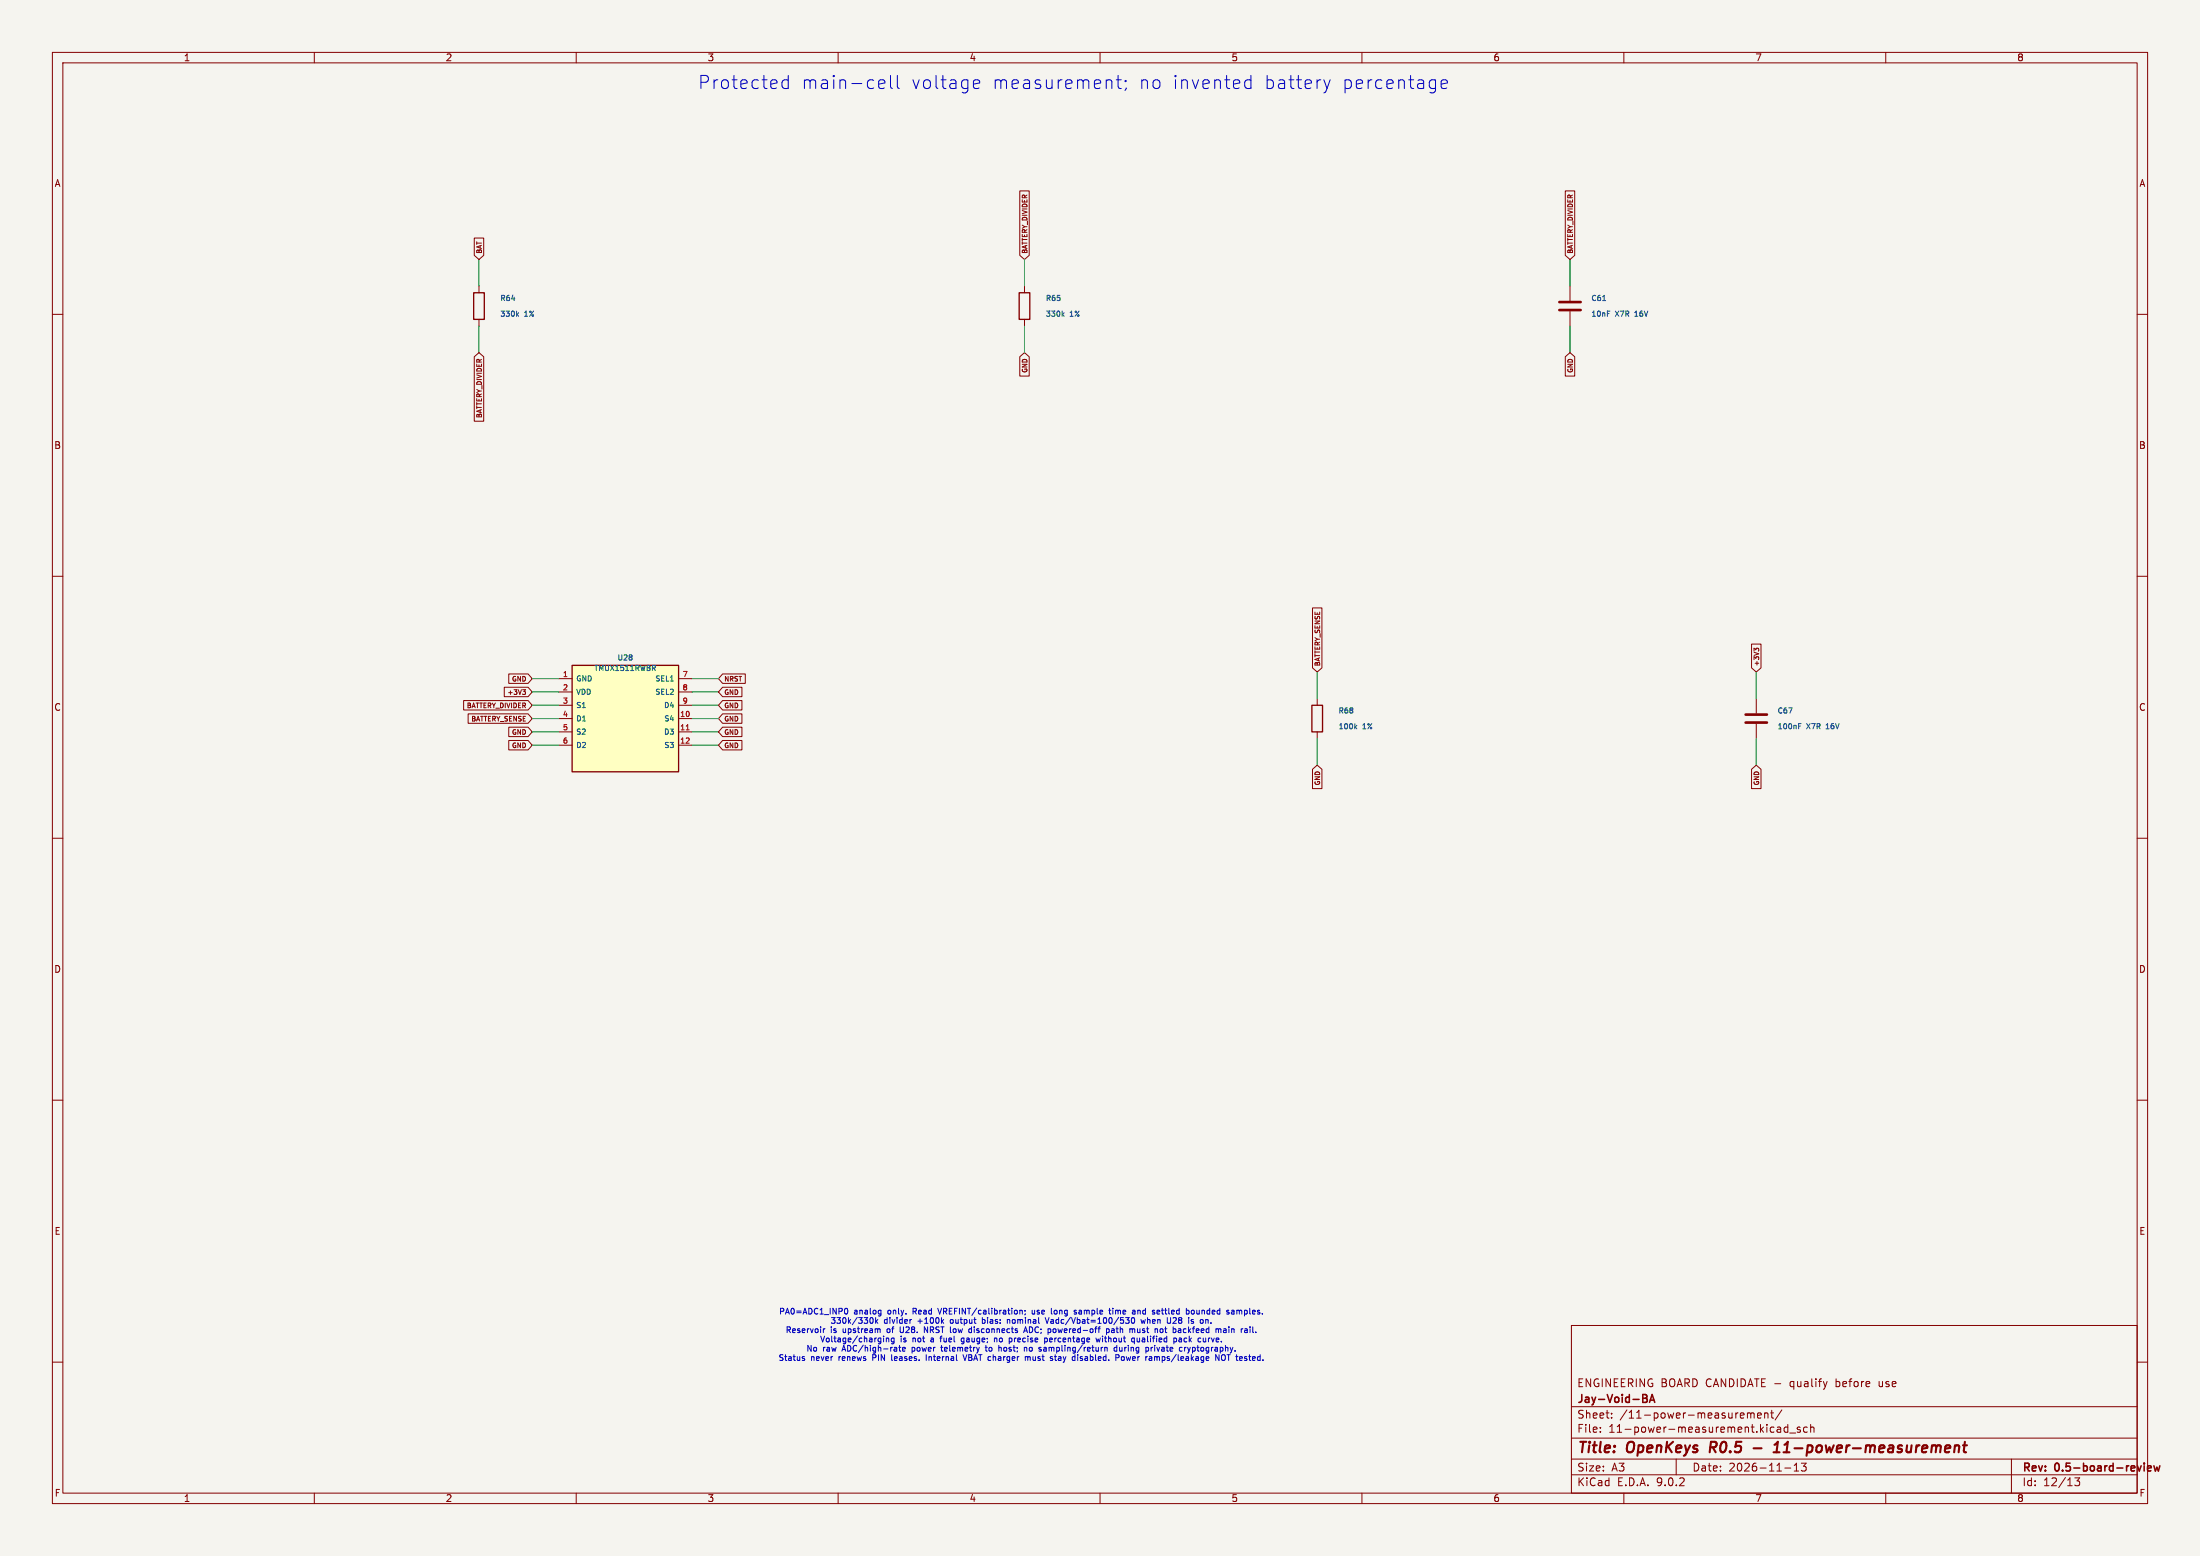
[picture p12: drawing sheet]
(kicad_sch
 (version 20250114)
 (generator "eeschema")
 (paper "A3")
 (title_block
  (title "OpenKeys R0.5 - 11-power-measurement")
  (date "2026-11-13")
  (rev "0.5-board-review")
  (company "Jay-Void-BA")
  (comment 1 "ENGINEERING BOARD CANDIDATE - qualify before use"))
 (lib_symbols
  (symbol "OpenKeys:R"
   (pin_numbers (hide yes))
   (pin_names
    (offset 0)) (exclude_from_sim no) (in_bom yes) (on_board yes)
   (property "Reference" "R" (at 2.032 0 90) (effects (font (size 1.27 1.27))))
   (property "Value" "R" (at 0 0 90) (effects (font (size 1.27 1.27))))
   (property "Footprint" "" (at -1.778 0 90) (effects (font (size 1.27 1.27)) (hide yes)))
   (property "Datasheet" "~" (at 0 0 0) (effects (font (size 1.27 1.27)) (hide yes)))
   (property "Description" "Resistor" (at 0 0 0) (effects (font (size 1.27 1.27)) (hide yes)))
   (symbol "R_0_1"
    (rectangle (start -1.016 -2.54) (end 1.016 2.54) (stroke (width 0.254) (type default)) (fill (type none))))
   (symbol "R_1_1"
    (pin passive line (at 0 3.81 270) (length 1.27) (name "~" (effects (font (size 1.27 1.27)))) (number "1" (effects (font (size 1.27 1.27)))))
    (pin passive line (at 0 -3.81 90) (length 1.27) (name "~" (effects (font (size 1.27 1.27)))) (number "2" (effects (font (size 1.27 1.27))))))
   (embedded_fonts no))
  (symbol "OpenKeys:C"
   (pin_numbers (hide yes))
   (pin_names
    (offset 0.254)) (exclude_from_sim no) (in_bom yes) (on_board yes)
   (property "Reference" "C" (at 0.635 2.54 0) (effects (font (size 1.27 1.27)) (justify left)))
   (property "Value" "C" (at 0.635 -2.54 0) (effects (font (size 1.27 1.27)) (justify left)))
   (property "Footprint" "" (at 0.9652 -3.81 0) (effects (font (size 1.27 1.27)) (hide yes)))
   (property "Datasheet" "~" (at 0 0 0) (effects (font (size 1.27 1.27)) (hide yes)))
   (property "Description" "Unpolarized capacitor" (at 0 0 0) (effects (font (size 1.27 1.27)) (hide yes)))
   (symbol "C_0_1"
    (polyline (pts (xy -2.032 0.762) (xy 2.032 0.762)) (stroke (width 0.508) (type default)) (fill (type none)))
    (polyline (pts (xy -2.032 -0.762) (xy 2.032 -0.762)) (stroke (width 0.508) (type default)) (fill (type none))))
   (symbol "C_1_1"
    (pin passive line (at 0 3.81 270) (length 2.794) (name "~" (effects (font (size 1.27 1.27)))) (number "1" (effects (font (size 1.27 1.27)))))
    (pin passive line (at 0 -3.81 90) (length 2.794) (name "~" (effects (font (size 1.27 1.27)))) (number "2" (effects (font (size 1.27 1.27))))))
   (embedded_fonts no))
  (symbol "OpenKeys:TMUX1511_RWB"
   (pin_names
    (offset 0.7)) (in_bom yes) (on_board yes)
   (property "Reference" "U" (at 0 13.16 0) (effects (font (size 1.0 1.0))))
   (property "Value" "TMUX1511_RWB" (at 0 11.16 0) (effects (font (size 1.0 1.0))))
   (symbol "TMUX1511_RWB_0_1"
    (rectangle (start -10.16 10.16) (end 10.16 -10.16) (stroke (width 0.254) (type default)) (fill (type background))))
   (symbol "TMUX1511_RWB_1_1"
    (pin power_in line (at -12.7 7.62 0) (length 2.54) (name "GND" (effects (font (size 1.0 1.0)))) (number "1" (effects (font (size 1.0 1.0)))))
    (pin power_in line (at -12.7 5.08 0) (length 2.54) (name "VDD" (effects (font (size 1.0 1.0)))) (number "2" (effects (font (size 1.0 1.0)))))
    (pin passive line (at -12.7 2.54 0) (length 2.54) (name "S1" (effects (font (size 1.0 1.0)))) (number "3" (effects (font (size 1.0 1.0)))))
    (pin passive line (at -12.7 0.0 0) (length 2.54) (name "D1" (effects (font (size 1.0 1.0)))) (number "4" (effects (font (size 1.0 1.0)))))
    (pin passive line (at -12.7 -2.54 0) (length 2.54) (name "S2" (effects (font (size 1.0 1.0)))) (number "5" (effects (font (size 1.0 1.0)))))
    (pin passive line (at -12.7 -5.08 0) (length 2.54) (name "D2" (effects (font (size 1.0 1.0)))) (number "6" (effects (font (size 1.0 1.0)))))
    (pin input line (at 12.7 7.62 180) (length 2.54) (name "SEL1" (effects (font (size 1.0 1.0)))) (number "7" (effects (font (size 1.0 1.0)))))
    (pin input line (at 12.7 5.08 180) (length 2.54) (name "SEL2" (effects (font (size 1.0 1.0)))) (number "8" (effects (font (size 1.0 1.0)))))
    (pin passive line (at 12.7 2.54 180) (length 2.54) (name "D4" (effects (font (size 1.0 1.0)))) (number "9" (effects (font (size 1.0 1.0)))))
    (pin passive line (at 12.7 0.0 180) (length 2.54) (name "S4" (effects (font (size 1.0 1.0)))) (number "10" (effects (font (size 1.0 1.0)))))
    (pin passive line (at 12.7 -2.54 180) (length 2.54) (name "D3" (effects (font (size 1.0 1.0)))) (number "11" (effects (font (size 1.0 1.0)))))
    (pin passive line (at 12.7 -5.08 180) (length 2.54) (name "S3" (effects (font (size 1.0 1.0)))) (number "12" (effects (font (size 1.0 1.0))))))))
 (text "Protected main-cell voltage measurement; no invented battery percentage" (at 205 16 0) (effects (font (size 2.5 2.5))))
 (wire (pts (xy 91.44 54.61) (xy 91.44 49.53)) (stroke (width 0) (type default)))
 (global_label "BAT"
  (shape input) (at 91.44 49.53 90) (effects (font (size 0.9 0.9)) (justify left))
  (property "Intersheetrefs" "${INTERSHEET_REFS}" (at 91.44 49.53 90) (effects (font (size 0.8 0.8)) (hide yes))))
 (wire (pts (xy 91.44 62.23) (xy 91.44 67.31)) (stroke (width 0) (type default)))
 (global_label "BATTERY_DIVIDER"
  (shape input) (at 91.44 67.31 270) (effects (font (size 0.9 0.9)) (justify right))
  (property "Intersheetrefs" "${INTERSHEET_REFS}" (at 91.44 67.31 270) (effects (font (size 0.8 0.8)) (hide yes))))
 (symbol
  (lib_id "OpenKeys:R") (at 91.44 58.42 0) (unit 1) (in_bom yes) (on_board yes) (dnp no)
  (property "Reference" "R64" (at 95.44 56.92 0) (effects (font (size 1 1)) (justify left)))
  (property "Value" "330k 1%" (at 95.44 59.92 0) (effects (font (size 1 1)) (justify left)))
  (property "Footprint" "Resistor_SMD:R_0603_1608Metric" (at 95.44 58.42 0) (effects (font (size 1 1)) (hide yes)))
  (property "Datasheet" "~" (at 95.44 58.42 0) (effects (font (size 1 1)) (hide yes))) (pin "1") (pin "2"))
 (wire (pts (xy 195.58 54.61) (xy 195.58 49.53)) (stroke (width 0) (type default)))
 (global_label "BATTERY_DIVIDER"
  (shape input) (at 195.58 49.53 90) (effects (font (size 0.9 0.9)) (justify left))
  (property "Intersheetrefs" "${INTERSHEET_REFS}" (at 195.58 49.53 90) (effects (font (size 0.8 0.8)) (hide yes))))
 (wire (pts (xy 195.58 62.23) (xy 195.58 67.31)) (stroke (width 0) (type default)))
 (global_label "GND"
  (shape input) (at 195.58 67.31 270) (effects (font (size 0.9 0.9)) (justify right))
  (property "Intersheetrefs" "${INTERSHEET_REFS}" (at 195.58 67.31 270) (effects (font (size 0.8 0.8)) (hide yes))))
 (symbol
  (lib_id "OpenKeys:R") (at 195.58 58.42 0) (unit 1) (in_bom yes) (on_board yes) (dnp no)
  (property "Reference" "R65" (at 199.58 56.92 0) (effects (font (size 1 1)) (justify left)))
  (property "Value" "330k 1%" (at 199.58 59.92 0) (effects (font (size 1 1)) (justify left)))
  (property "Footprint" "Resistor_SMD:R_0603_1608Metric" (at 199.58 58.42 0) (effects (font (size 1 1)) (hide yes)))
  (property "Datasheet" "~" (at 199.58 58.42 0) (effects (font (size 1 1)) (hide yes))) (pin "1") (pin "2"))
 (wire (pts (xy 299.72 54.61) (xy 299.72 49.53)) (stroke (width 0) (type default)))
 (global_label "BATTERY_DIVIDER"
  (shape input) (at 299.72 49.53 90) (effects (font (size 0.9 0.9)) (justify left))
  (property "Intersheetrefs" "${INTERSHEET_REFS}" (at 299.72 49.53 90) (effects (font (size 0.8 0.8)) (hide yes))))
 (wire (pts (xy 299.72 62.23) (xy 299.72 67.31)) (stroke (width 0) (type default)))
 (global_label "GND"
  (shape input) (at 299.72 67.31 270) (effects (font (size 0.9 0.9)) (justify right))
  (property "Intersheetrefs" "${INTERSHEET_REFS}" (at 299.72 67.31 270) (effects (font (size 0.8 0.8)) (hide yes))))
 (symbol
  (lib_id "OpenKeys:C") (at 299.72 58.42 0) (unit 1) (in_bom yes) (on_board yes) (dnp no)
  (property "Reference" "C61" (at 303.72 56.92 0) (effects (font (size 1 1)) (justify left)))
  (property "Value" "10nF X7R 16V" (at 303.72 59.92 0) (effects (font (size 1 1)) (justify left)))
  (property "Footprint" "Capacitor_SMD:C_0603_1608Metric" (at 303.72 58.42 0) (effects (font (size 1 1)) (hide yes)))
  (property "Datasheet" "~" (at 303.72 58.42 0) (effects (font (size 1 1)) (hide yes))) (pin "1") (pin "2"))
 (wire (pts (xy 106.68 129.54) (xy 101.6 129.54)) (stroke (width 0) (type default)))
 (global_label "GND"
  (shape input) (at 101.6 129.54 180) (effects (font (size 0.9 0.9)) (justify right))
  (property "Intersheetrefs" "${INTERSHEET_REFS}" (at 101.6 129.54 180) (effects (font (size 0.8 0.8)) (hide yes))))
 (wire (pts (xy 106.68 132.08) (xy 101.6 132.08)) (stroke (width 0) (type default)))
 (global_label "+3V3"
  (shape input) (at 101.6 132.08 180) (effects (font (size 0.9 0.9)) (justify right))
  (property "Intersheetrefs" "${INTERSHEET_REFS}" (at 101.6 132.08 180) (effects (font (size 0.8 0.8)) (hide yes))))
 (wire (pts (xy 106.68 134.62) (xy 101.6 134.62)) (stroke (width 0) (type default)))
 (global_label "BATTERY_DIVIDER"
  (shape input) (at 101.6 134.62 180) (effects (font (size 0.9 0.9)) (justify right))
  (property "Intersheetrefs" "${INTERSHEET_REFS}" (at 101.6 134.62 180) (effects (font (size 0.8 0.8)) (hide yes))))
 (wire (pts (xy 106.68 137.16) (xy 101.6 137.16)) (stroke (width 0) (type default)))
 (global_label "BATTERY_SENSE"
  (shape input) (at 101.6 137.16 180) (effects (font (size 0.9 0.9)) (justify right))
  (property "Intersheetrefs" "${INTERSHEET_REFS}" (at 101.6 137.16 180) (effects (font (size 0.8 0.8)) (hide yes))))
 (wire (pts (xy 106.68 139.7) (xy 101.6 139.7)) (stroke (width 0) (type default)))
 (global_label "GND"
  (shape input) (at 101.6 139.7 180) (effects (font (size 0.9 0.9)) (justify right))
  (property "Intersheetrefs" "${INTERSHEET_REFS}" (at 101.6 139.7 180) (effects (font (size 0.8 0.8)) (hide yes))))
 (wire (pts (xy 106.68 142.24) (xy 101.6 142.24)) (stroke (width 0) (type default)))
 (global_label "GND"
  (shape input) (at 101.6 142.24 180) (effects (font (size 0.9 0.9)) (justify right))
  (property "Intersheetrefs" "${INTERSHEET_REFS}" (at 101.6 142.24 180) (effects (font (size 0.8 0.8)) (hide yes))))
 (wire (pts (xy 132.08 129.54) (xy 137.16 129.54)) (stroke (width 0) (type default)))
 (global_label "NRST"
  (shape input) (at 137.16 129.54 0) (effects (font (size 0.9 0.9)) (justify left))
  (property "Intersheetrefs" "${INTERSHEET_REFS}" (at 137.16 129.54 0) (effects (font (size 0.8 0.8)) (hide yes))))
 (wire (pts (xy 132.08 132.08) (xy 137.16 132.08)) (stroke (width 0) (type default)))
 (global_label "GND"
  (shape input) (at 137.16 132.08 0) (effects (font (size 0.9 0.9)) (justify left))
  (property "Intersheetrefs" "${INTERSHEET_REFS}" (at 137.16 132.08 0) (effects (font (size 0.8 0.8)) (hide yes))))
 (wire (pts (xy 132.08 134.62) (xy 137.16 134.62)) (stroke (width 0) (type default)))
 (global_label "GND"
  (shape input) (at 137.16 134.62 0) (effects (font (size 0.9 0.9)) (justify left))
  (property "Intersheetrefs" "${INTERSHEET_REFS}" (at 137.16 134.62 0) (effects (font (size 0.8 0.8)) (hide yes))))
 (wire (pts (xy 132.08 137.16) (xy 137.16 137.16)) (stroke (width 0) (type default)))
 (global_label "GND"
  (shape input) (at 137.16 137.16 0) (effects (font (size 0.9 0.9)) (justify left))
  (property "Intersheetrefs" "${INTERSHEET_REFS}" (at 137.16 137.16 0) (effects (font (size 0.8 0.8)) (hide yes))))
 (wire (pts (xy 132.08 139.7) (xy 137.16 139.7)) (stroke (width 0) (type default)))
 (global_label "GND"
  (shape input) (at 137.16 139.7 0) (effects (font (size 0.9 0.9)) (justify left))
  (property "Intersheetrefs" "${INTERSHEET_REFS}" (at 137.16 139.7 0) (effects (font (size 0.8 0.8)) (hide yes))))
 (wire (pts (xy 132.08 142.24) (xy 137.16 142.24)) (stroke (width 0) (type default)))
 (global_label "GND"
  (shape input) (at 137.16 142.24 0) (effects (font (size 0.9 0.9)) (justify left))
  (property "Intersheetrefs" "${INTERSHEET_REFS}" (at 137.16 142.24 0) (effects (font (size 0.8 0.8)) (hide yes))))
 (symbol
  (lib_id "OpenKeys:TMUX1511_RWB") (at 119.38 137.16 0) (unit 1) (in_bom yes) (on_board yes) (dnp no)
  (property "Reference" "U28" (at 119.38 125.54 0) (effects (font (size 1 1))))
  (property "Value" "TMUX1511RWBR" (at 119.38 127.54 0) (effects (font (size 1 1))))
  (property "Footprint" "Package_DFN_QFN:Texas_X2QFN-12_1.6x1.6mm_P0.4mm" (at 119.38 137.16 0) (effects (font (size 1 1)) (hide yes)))
  (property "Datasheet" "" (at 119.38 137.16 0) (effects (font (size 1 1)) (hide yes))) (pin "1") (pin "2") (pin "3") (pin "4") (pin "5") (pin "6") (pin "7") (pin "8") (pin "9") (pin "10") (pin "11") (pin "12"))
 (wire (pts (xy 251.46 133.35) (xy 251.46 128.27)) (stroke (width 0) (type default)))
 (global_label "BATTERY_SENSE"
  (shape input) (at 251.46 128.27 90) (effects (font (size 0.9 0.9)) (justify left))
  (property "Intersheetrefs" "${INTERSHEET_REFS}" (at 251.46 128.27 90) (effects (font (size 0.8 0.8)) (hide yes))))
 (wire (pts (xy 251.46 140.97) (xy 251.46 146.05)) (stroke (width 0) (type default)))
 (global_label "GND"
  (shape input) (at 251.46 146.05 270) (effects (font (size 0.9 0.9)) (justify right))
  (property "Intersheetrefs" "${INTERSHEET_REFS}" (at 251.46 146.05 270) (effects (font (size 0.8 0.8)) (hide yes))))
 (symbol
  (lib_id "OpenKeys:R") (at 251.46 137.16 0) (unit 1) (in_bom yes) (on_board yes) (dnp no)
  (property "Reference" "R68" (at 255.46 135.66 0) (effects (font (size 1 1)) (justify left)))
  (property "Value" "100k 1%" (at 255.46 138.66 0) (effects (font (size 1 1)) (justify left)))
  (property "Footprint" "Resistor_SMD:R_0603_1608Metric" (at 255.46 137.16 0) (effects (font (size 1 1)) (hide yes)))
  (property "Datasheet" "~" (at 255.46 137.16 0) (effects (font (size 1 1)) (hide yes))) (pin "1") (pin "2"))
 (wire (pts (xy 335.28 133.35) (xy 335.28 128.27)) (stroke (width 0) (type default)))
 (global_label "+3V3"
  (shape input) (at 335.28 128.27 90) (effects (font (size 0.9 0.9)) (justify left))
  (property "Intersheetrefs" "${INTERSHEET_REFS}" (at 335.28 128.27 90) (effects (font (size 0.8 0.8)) (hide yes))))
 (wire (pts (xy 335.28 140.97) (xy 335.28 146.05)) (stroke (width 0) (type default)))
 (global_label "GND"
  (shape input) (at 335.28 146.05 270) (effects (font (size 0.9 0.9)) (justify right))
  (property "Intersheetrefs" "${INTERSHEET_REFS}" (at 335.28 146.05 270) (effects (font (size 0.8 0.8)) (hide yes))))
 (symbol
  (lib_id "OpenKeys:C") (at 335.28 137.16 0) (unit 1) (in_bom yes) (on_board yes) (dnp no)
  (property "Reference" "C67" (at 339.28 135.66 0) (effects (font (size 1 1)) (justify left)))
  (property "Value" "100nF X7R 16V" (at 339.28 138.66 0) (effects (font (size 1 1)) (justify left)))
  (property "Footprint" "Capacitor_SMD:C_0603_1608Metric" (at 339.28 137.16 0) (effects (font (size 1 1)) (hide yes)))
  (property "Datasheet" "~" (at 339.28 137.16 0) (effects (font (size 1 1)) (hide yes))) (pin "1") (pin "2"))
 (text "PA0=ADC1_INP0 analog only. Read VREFINT/calibration; use long sample time and settled bounded samples.\n330k/330k divider +100k output bias: nominal Vadc/Vbat=100/530 when U28 is on.\nReservoir is upstream of U28. NRST low disconnects ADC; powered-off path must not backfeed main rail.\nVoltage/charging is not a fuel gauge; no precise percentage without qualified pack curve.\nNo raw ADC/high-rate power telemetry to host; no sampling/return during private cryptography.\nStatus never renews PIN leases. Internal VBAT charger must stay disabled. Power ramps/leakage NOT tested." (at 195 255 0) (effects (font (size 1.1 1.1)))))
